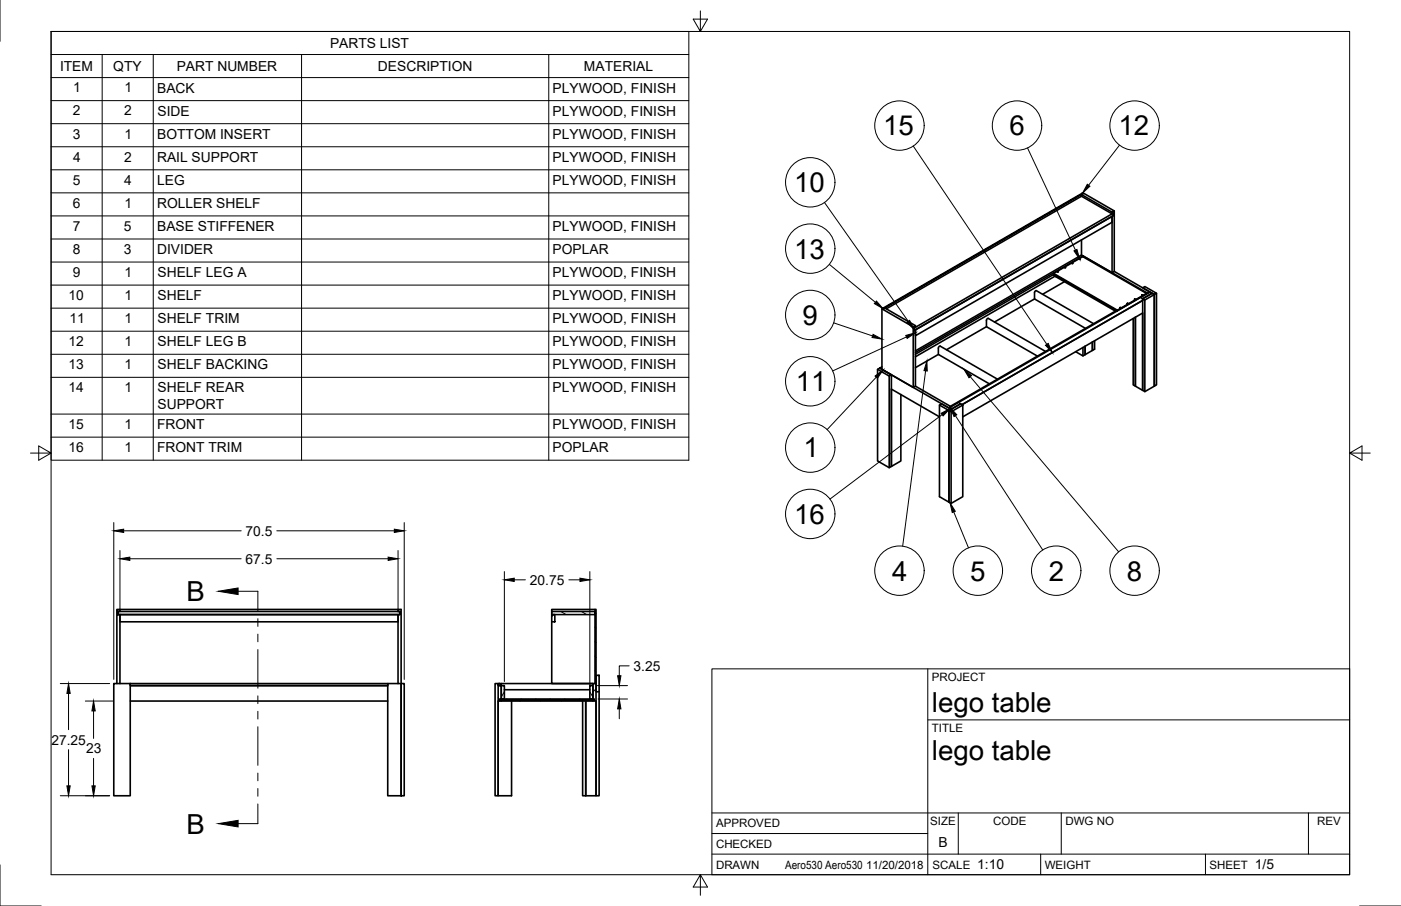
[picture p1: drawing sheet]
<svg xmlns="http://www.w3.org/2000/svg" width="432mm" height="279mm" viewBox="0 0 432 279" stroke-linecap="round" stroke-linejoin="round" font-family="sans-serif">
<!-- layer: Visible -->
<g fill="none" stroke="#000" stroke-width=".5">
<path d="M333.3 60l9.4 5.4 .7-.4-9.6-5.5-.3 .1 .3 .1-.5 .3v.5M332.6 79.8l.3 .1zM332.7 80h.1M333.3 78.7l9.4 5.4 .7-.4M333.3 78.7l-51.2 29.5M333.3 60.5l9.4 5.5M333.3 74v4.7M333.3 60.5l-60.1 34.7M333.8 79.2v-.3l19.9 11.5 .7-.3-11-6.4M333.8 78.9l-51.7 29.8M342.7 65.4v.6l.5-.3v.8l-.5 .2v17.4M343.4 65v18.7"/>
<path d="M271.8 95.2l9.7 5.6M272 95.1l61.5-35.5 .3 .1-61.5 35.5zM318.8 92.2l-12.3 7.1M324.7 84.5l.5 .5-.5-.2zM324.7 84.7l-42.6 24.5M324.7 84.3l19.7 11.4M325.1 84.8l18.9 10.9v.2l-18.6-10.6zM325.3 85.1l-43.2 24.9M325.9 83.7l.3 .1zM325.9 83.9h.2M328.1 86.9l-6.8 3.9M328.1 82.4l.3 .1z"/>
<path d="M328.2 82.6h.2M330.4 81.1l.3 .1zM330.4 81.3h.2M337.1 99.8l-17.7-10.2-.5 .3-.1 2.3 15.8 9.1M343.9 95.9l-51 29.4M345.2 94.8l.3 .1zM345.3 95h.1M347.5 93.5l.3 .1zM347.5 93.7h.2M349.3 98.2v20.5l.6 .4v-21.3v21.3l2.3 1.3v-23.9l-55.5 32M349.7 92.3h.3zM349.7 92.4h.2"/>
<path d="M351.8 91.9l.4 .2v.4M351.9 91h.3zM352 91.1h.1M352.2 88.8l.7-.4 3.5 2-.6 .4zM352.2 92.6l-55.7 32.2M353.4 90.5l-9 5.3M353.4 90.6l-19.7-11.5-9 5.3v.1l19.6 11.4-.3-.2 .1 .3M353.4 90.6l-9 5.2M355.8 90.8l-2.9 1.7M356.4 90.4v28.3l-.6 .4v-28.3M270.5 113.9v28.3l3.6 2M270.5 113.9l.6-.4 3.6 2.1-.6 .4z"/>
<path d="M271.8 113.1l-.7 .4 .7 .4M271.8 113.9l9.7 5.6M272.5 114.3l20 11.5 .6-.4-11-6.3M274.7 115.6v28.2l-.6 .4v-28.2M281.7 101.2l61.5-35.5v.8l-61.5 35.5zM281.7 101.2l.4-.3v-.5l-.6 .4v18.7l.6-.4M281.7 101.2v.8l.4-.3v17.4M282.1 101.7l60.6-35v1.8l-60.6 35zM282.1 100.4l-9.4-5.4-.9 .2v18.7M289.2 107.4v1.9l15.7 9.1M289.2 109.3l-7.1 4.1M289.2 107.4l.2-.5 .4-.2 17.6 10.2"/>
<path d="M304 100.7l-12.3 7.2M322.2 108.4l-17.6-10.2-.5 .3-.1 2.2 15.7 9.1M333.8 107.2v2.6M337.4 105.1v2.6l-.7 .4v-2.6v2.6l-2.3 1.3v-2.6v2.6l-.6 .4-2.3-1.3M277.7 121.7v20.5l-3 1.6v-23.8l14.9 8.5M289.6 124.9l.6-.4 2.9 1.7-.6 .4v28.3l-2.9-1.7zM289.6 124.9l2.9 1.7v28.3l.6 .3M295.7 124.3l.4 .2M296.1 124.5l.6 .4v28.3l-3.6 2v-28.2l3.6-2.1M296.1 124.5l-3.6 2.1 .6 .4M296.1 124.5l-3 1.7M352.9 120.8l2.9-1.7v-28.3l-.7-.4-2.9 1.7 .7 .4v28.3l-.7-.4v-28.3l2.9-1.7-.7-.3-61.9 35.7 .6 .4"/>
<path d="M37 189.5h85.7v2.3h-85.7zM37 187.9h85.7M170.1 191.8v19h12.6h-28.2M170.1 188.6h13.3v.9h-13.3zM170.1 189.5h.9v2.3h-.9zM183.4 187.9h-13.3v.7M183.4 187.9h.3v22.9h-.3zM35.1 210.8h5v34.6h-5zM36 210.8v-22.9h1v.7h-.7v.9v-.9h87v.9h-87h.7v21.3M40.1 211.4h79.4M40.1 216.2h79.4M40.1 210.8h79.4"/>
<path d="M122.7 210.8v-21.3h.6v-.9h-.6v-.7h.9v57.5M123.6 210.8h1v34.6h-1zM123.6 210.8h-4.1v34.6h4.1M153.5 211.4h1v4.2h-.3l.3 .6h-1zM153.5 210.8h1v.6h-1zM154 210.8l-.5 .5v-.5h-.9v34.6h.9v-29.2v29.2h4.2v-29.2M154.2 215.6h28.9v.3h-28.9zM154.5 211.4h.9v4.2h-.9zM154.5 215.9h28.2v.3h-28.2zM155.4 212.7h26.4M181.8 211.4h.9v4.2h-.9zM182.7 210.8h1v5.4h-1v-.3h.4v-.3h-.4z"/>
<path d="M183.7 208.3h1v5h-1zM184.7 213.3v32.1h-1v-29.2v29.2h-3.2v-29.2v29.2h-.9v-29.2"/>
</g>
<!-- layer: Border -->
<path d="M0 .1v12.6M15.7 9.7h400.3v260.1h-400.3zM215.9 3.4v6.3l-2.2-3.8h4.4l-2.2 3.8M9.4 139.7h6.3l-3.8-2.2v4.4l3.8-2.2M416 139.7l3.8 2.2v-4.4l-3.8 2.2h6.3M0 266.7v12.7h12.7M215.9 269.8l2.2 3.8h-4.4l2.2-3.8v6.3M419 279.4h12.7" fill="none" stroke="#000" stroke-width=".31"/>
<!-- layer: Titleblock -->
<path d="M219.4 206.3h196.6v63.5h-196.6zM285.9 206.3v63.5M285.9 222h130.1M219.4 257.1h66.5M219.4 250.7h196.6M295.3 250.7v12.7M327.1 250.7v12.7M403.3 250.7v12.7M219.4 263.4h196.6M320.7 263.4v6.4M371.5 263.4v6.4" fill="none" stroke="#000" stroke-width=".31"/>
<!-- layer: BOM -->
<g fill="none" stroke="#000" stroke-width=".31">
<path d="M15.7 9.7h196.6v132.2h-196.6zM15.7 16.8h196.6M31.5 16.8v125.1M47.2 16.8v125.1M92.9 16.8v125.1M169.1 16.8v125.1M15.7 23.9h196.6M15.7 31h196.6M15.7 38.1h196.6M15.7 45.3h196.6M15.7 52.4h196.6M15.7 59.5h196.6"/>
<path d="M281.5 45l41.1 61.2M316.7 45.6l14.8 31.5M345 44.8l-9.5 12.3M15.7 66.6h196.6M15.7 73.7h196.6M254.1 62.5l25.8 36.6M15.7 80.8h196.6M15.7 87.9h196.6M15.7 95h196.6M255.6 81.5l14.2 11.7M256.9 99.6l12 4M15.7 102.1h196.6"/>
<path d="M15.7 109.3h196.6M15.7 116.4h196.6M270.1 116.3l-15.2 16.2M279.4 103.9l-22.8 10.5M285.3 114.4l-7.1 54M299 116.2l45.8 54M15.7 127.7h196.6M15.7 134.8h196.6M290.4 127.9l-34.6 26M294.5 128.2l26.9 41.4M294 157.9l4.5 11"/>
<circle cx="277.2" cy="38.7" r="7.6"/>
<circle cx="313.5" cy="38.7" r="7.6"/>
<circle cx="349.7" cy="38.7" r="7.6"/>
<circle cx="249.7" cy="56.2" r="7.6"/>
<circle cx="249.7" cy="76.7" r="7.6"/>
<circle cx="249.7" cy="97.1" r="7.6"/>
<circle cx="249.7" cy="117.6" r="7.6"/>
<circle cx="249.7" cy="138" r="7.6"/>
<circle cx="249.7" cy="158.5" r="7.6"/>
<circle cx="277.2" cy="176" r="7.6"/>
<circle cx="301.4" cy="176" r="7.6"/>
<circle cx="325.5" cy="176" r="7.6"/>
<circle cx="349.7" cy="176" r="7.6"/>
</g>
<g fill="#000" stroke="#000" stroke-width=".31">
<path d="M335.1 56.8l.8 .6-2.2 2.1zM331 77.4l.9-.5 .9 3zM270.1 92.8l2.1 2.4-2.7-1.6zM279.5 99.4l.9-.6 1.3 2.8zM269.1 103.1l2.7 1.5-3-.5zM269.7 116l2.5-1.9-1.8 2.6zM279.2 103.4l2.9-.8-2.5 1.8zM285.7 111.3l.1 3.1-1-.1zM297.1 113.8l2.3 2-.7 .7zM322.2 106.5l.9-.6 1.2 2.8zM290.1 127.4l2.7-1.4-2.1 2.3zM292.8 125.6l2.1 2.3-.9 .6z"/>
<path d="M292.8 155l1.6 2.7-.9 .4z"/>
</g>
<!-- layer: Dimensions -->
<g fill="none" stroke="#000" stroke-width=".31">
<path d="M35.1 161.2v48.3M37 169.8v18.5M38.1 163.7h36.2M40 172.3h34.3M85.3 163.7h36.2M85.3 172.3h34.3M122.7 169.8v18.5M124.6 161.2v48.3M155.4 176.3v33.9M158.5 178.8h3.4M175.3 178.8h3.4M181.8 176.3v35.1"/>
<path d="M18.6 210.8h15.2M21.1 213.8v11.2M26.3 216.2h8.4M28.8 219.2v8.5M184 211.4h9.4M184.3 215.6h9.1M190.9 218.6v3.1M193.9 205.3h-3v3.1M21.1 231.2v11.2M28.8 233.9v8.5M18.6 245.4h15.2"/>
</g>
<path d="M35.1 163.7l3-.5v1zM37 172.3l3-.5v1zM119.6 171.8l3.1 .5-3.1 .5zM121.5 163.2l3.1 .5-3.1 .5zM155.4 178.8l3.1-.5v1zM178.7 178.3l3.1 .5-3.1 .5zM21.1 210.8l.5 3h-1zM28.8 216.2l.5 3h-1zM190.9 215.6l.5 3h-1zM190.4 208.4h1l-.5 3zM20.6 242.4h1l-.5 3zM28.3 242.4h1l-.5 3z" fill="#000" stroke="#000" stroke-width=".31"/>
<!-- layer: Hatching -->
<g fill="none" stroke="#000" stroke-width=".31">
<path d="M170.7 189.5l-.6 .7M172.8 188.6l1.7 .9M179.2 188.6l1.6 .9M183.4 197.9l.3 .3M183.4 193.4l.3 .3M183.4 188.9l.3 .4M153.5 215.2l.6 1M155.4 213.3l-.9 1.7M156.1 215.6l.4 .3M160.6 215.6l.3 .3M160.8 215.9l-.5 .3M165.1 215.6l.3 .3"/>
<path d="M167.2 215.9l-.6 .3M169.6 215.6l.3 .3M173.5 215.9l-.5 .3M174.1 215.6l.3 .3M178.6 215.6l.3 .3M179.9 215.9l-.6 .3M181.8 213.4l.9 1.6M183.4 206.9l.3 .3M183.4 202.4l.3 .3M183.7 212.4l-1 1M184 208.3l-.3 .5"/>
</g>
<!-- layer: Annotations -->
<path d="M73.4 182.3h6.1v6.1M79.5 190.8v2.4M79.5 195.6v2.3M79.5 200.3v11.9M79.5 214.6v2.4M79.5 219.4v2.3M79.5 224.1v11.9M79.5 238.4v2.4M79.5 243.2v2.4M79.5 247.9v6.1h-6.1" fill="none" stroke="#000" stroke-width=".31"/>
<path d="M67.3 182.3l6.1-1v2.1zM67.3 254l6.1-1v2z" fill="#000" stroke="#000" stroke-width=".31"/>
<g font-size="8.5">
<text x="272.2" y="41.8">15</text>
<text x="311.1" y="41.8">6</text>
<text x="344.7" y="41.8">12</text>
<text x="244.7" y="59.3">10</text>
<text x="244.7" y="79.7">13</text>
<text x="247.4" y="100.2">9</text>
<text x="245.3" y="120.6">11</text>
<text x="247.7" y="141.1">1</text>
<text x="244.7" y="161.5">16</text>
<text x="275" y="179">4</text>
<text x="299" y="179">5</text>
<text x="323.3" y="179">2</text>
<text x="347.3" y="179">8</text>
<text x="57.5" y="185.4">B</text>
<text x="287.2" y="219.5">lego table</text>
<text x="287.2" y="234.5">lego table</text>
<text x="57.5" y="257">B</text>
</g>
<g font-size="4.3">
<text x="101.7" y="14.8">PARTS LIST</text>
<text x="18.5" y="21.9">ITEM</text>
<text x="34.9" y="21.8">QTY</text>
<text x="54.5" y="21.9">PART NUMBER</text>
<text x="116.5" y="21.9">DESCRIPTION</text>
<text x="180" y="21.9">MATERIAL</text>
<text x="22.6" y="28.5">1</text>
<text x="38.3" y="28.5">1</text>
<text x="48.4" y="28.5">BACK</text>
<text x="170.3" y="28.6">PLYWOOD, FINISH</text>
<text x="22.5" y="35.6">2</text>
<text x="38.2" y="35.6">2</text>
<text x="48.6" y="35.7">SIDE</text>
<text x="170.3" y="35.7">PLYWOOD, FINISH</text>
<text x="22.4" y="42.7">3</text>
<text x="38.3" y="42.7">1</text>
<text x="48.4" y="42.8">BOTTOM INSERT</text>
<text x="170.3" y="42.8">PLYWOOD, FINISH</text>
<text x="22.5" y="49.8">4</text>
<text x="38.2" y="49.8">2</text>
<text x="48.4" y="49.9">RAIL SUPPORT</text>
<text x="170.3" y="49.9">PLYWOOD, FINISH</text>
<text x="22.4" y="56.9">5</text>
<text x="38.3" y="56.9">4</text>
<text x="48.4" y="57">LEG</text>
<text x="170.3" y="57">PLYWOOD, FINISH</text>
<text x="22.4" y="64.1">6</text>
<text x="38.3" y="64.1">1</text>
<text x="48.4" y="64.1">ROLLER SHELF</text>
<text x="22.4" y="71.2">7</text>
<text x="38.2" y="71.2">5</text>
<text x="48.4" y="71.2">BASE STIFFENER</text>
<text x="170.3" y="71.2">PLYWOOD, FINISH</text>
<text x="22.4" y="78.3">8</text>
<text x="38.2" y="78.3">3</text>
<text x="48.4" y="78.3">DIVIDER</text>
<text x="170.3" y="78.3">POPLAR</text>
<text x="22.4" y="85.4">9</text>
<text x="38.3" y="85.4">1</text>
<text x="48.6" y="85.4">SHELF LEG A</text>
<text x="170.3" y="85.4">PLYWOOD, FINISH</text>
<text x="21.1" y="92.5">10</text>
<text x="38.3" y="92.5">1</text>
<text x="48.6" y="92.5">SHELF</text>
<text x="170.3" y="92.5">PLYWOOD, FINISH</text>
<text x="21.4" y="99.6">11</text>
<text x="38.3" y="99.6">1</text>
<text x="48.6" y="99.7">SHELF TRIM</text>
<text x="170.3" y="99.7">PLYWOOD, FINISH</text>
<text x="21.1" y="106.7">12</text>
<text x="38.3" y="106.7">1</text>
<text x="48.6" y="106.8">SHELF LEG B</text>
<text x="170.3" y="106.8">PLYWOOD, FINISH</text>
<text x="21.1" y="113.8">13</text>
<text x="38.3" y="113.8">1</text>
<text x="48.6" y="113.9">SHELF BACKING</text>
<text x="170.3" y="113.9">PLYWOOD, FINISH</text>
<text x="21.1" y="120.9">14</text>
<text x="38.3" y="120.9">1</text>
<text x="48.6" y="121">SHELF REAR</text>
<text x="170.3" y="121">PLYWOOD, FINISH</text>
<text x="48.6" y="126.1">SUPPORT</text>
<text x="21.1" y="132.3">15</text>
<text x="38.3" y="132.3">1</text>
<text x="48.4" y="132.3">FRONT</text>
<text x="170.3" y="132.3">PLYWOOD, FINISH</text>
<text x="21.1" y="139.4">16</text>
<text x="38.3" y="139.4">1</text>
<text x="48.4" y="139.4">FRONT TRIM</text>
<text x="170.3" y="139.4">POPLAR</text>
<text x="75.7" y="165.2">70.5</text>
<text x="75.7" y="173.8">67.5</text>
<text x="163.3" y="180.3">20.75</text>
<text x="195.3" y="206.8">3.25</text>
<text x="15.8" y="229.6">27.25</text>
<text x="26.5" y="232.3">23</text>
<text x="289.2" y="261.2">B</text>
<text x="301.2" y="268.1">1:10</text>
<text x="386.8" y="268.1">1/5</text>
</g>
<g font-size="3.5">
<text x="287.2" y="210.1">PROJECT</text>
<text x="287.2" y="225.8">TITLE</text>
<text x="220.7" y="255.1">APPROVED</text>
<text x="286.7" y="254.5">SIZE</text>
<text x="306.1" y="254.5">CODE</text>
<text x="328.4" y="254.5">DWG NO</text>
<text x="406" y="254.5">REV</text>
<text x="220.7" y="261.5">CHECKED</text>
<text x="220.7" y="267.8">DRAWN</text>
<text x="242" y="267.8">Aero530 Aero530</text>
<text x="266.9" y="267.8">11/20/2018</text>
<text x="287.5" y="267.8">SCALE</text>
<text x="322" y="267.8">WEIGHT</text>
<text x="372.8" y="267.8">SHEET</text>
</g>
</svg>
